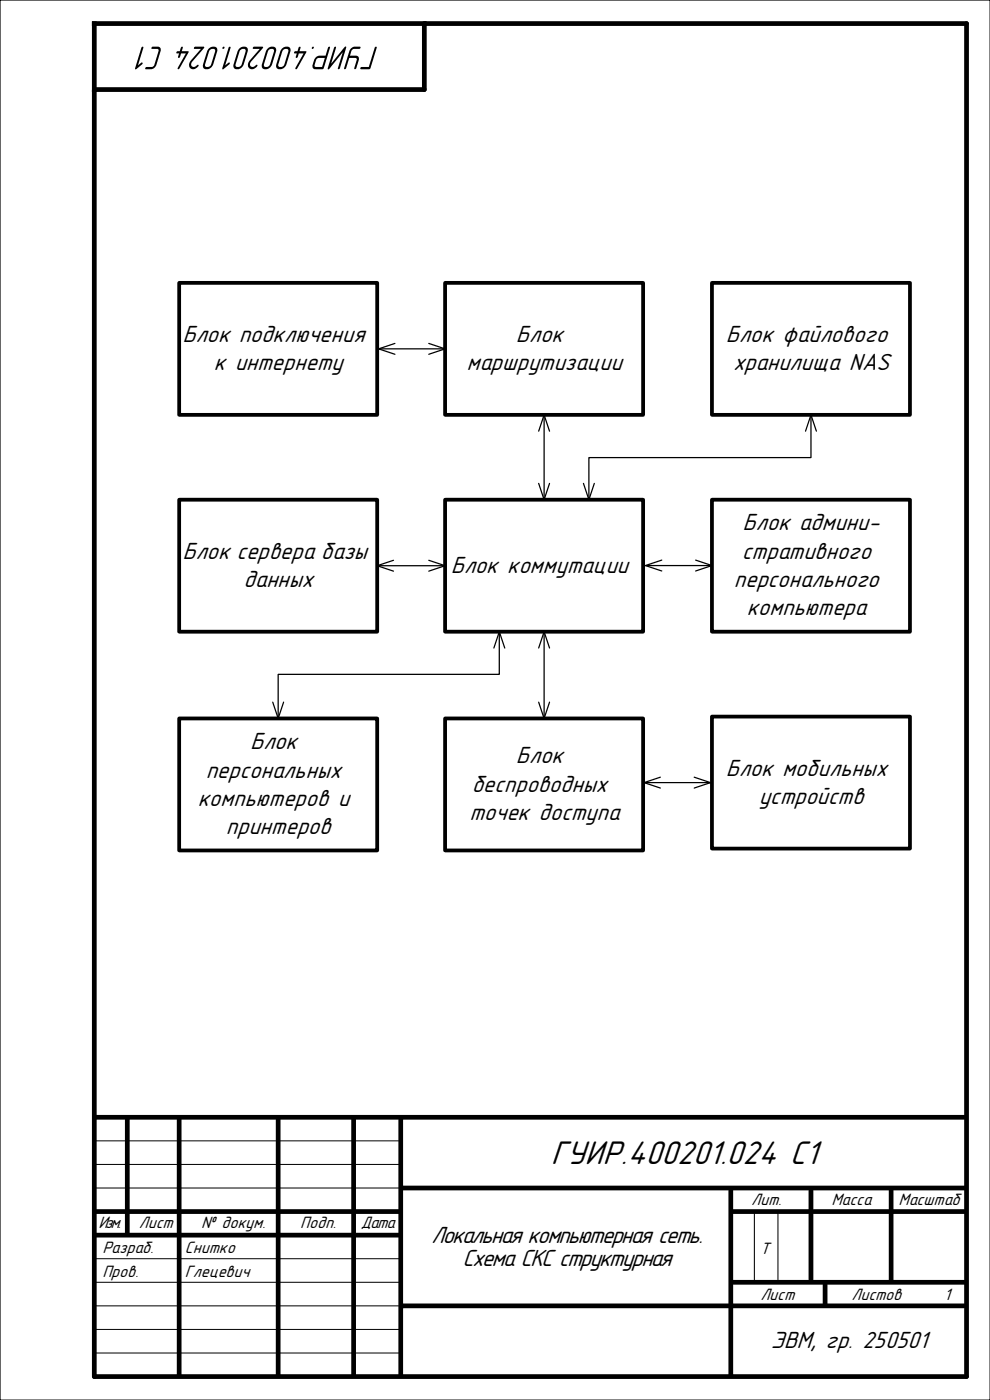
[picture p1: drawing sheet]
<svg xmlns="http://www.w3.org/2000/svg" width="210mm" height="297mm" viewBox="0 0 210 297" stroke-linecap="round" stroke-linejoin="round" font-family="sans-serif">
<path d="M0 0h210v297h-210z" fill="none" stroke="#000" stroke-width=".25"/>
<path d="M20 5h185v287h-185zM90 5v14h-70" fill="none" stroke="#000" stroke-width="1"/>
<g fill="none" stroke="#000" stroke-width="1" stroke-linecap="butt">
<path d="M20 237h185M27 237v25M38 237v55M59 237v55M75 237v55M85 237v55M20 257h65M85 252h120M155 252v40M155 257h50M172 252v20M189 252v20"/>
<path d="M20 262h65M85 277h120M155 272h50M175 272v5"/>
</g>
<path d="M20 242h65M20 247h65M20 252h65M160 257v15M165 257v15M20 267h65M20 272h65M20 277h65M20 282h65M20 287h65" fill="none" stroke="#000" stroke-width=".21"/>
<g fill="#000">
<path d="M47.1 10.2a.25 .25 0 0 0 .5 0 .25 .25 0 0 0-.5 0zM44.2 10.4l-1.1 3.2a.85 .85 0 0 0 .3 1.1 .85 .85 0 0 0 1.1-.2l.6-.6 .9-2.9a.81 .81 0 0 0-.2-1 .81 .81 0 0 0-.9-.1zM44.6 10.5a.57 .57 0 0 1 .7-.1 .57 .57 0 0 1 .3 .6l-.8 2.6a.72 .72 0 0 1-.6 .6 .72 .72 0 0 1-.7-.3l.8-2.9zM41.2 10v.4h1.4l-2.1 2.4a1.02 1.02 0 0 0-.2 1.6 1.02 1.02 0 0 0 1.6-.1l.2-.3-.1-.3a.99 .99 0 0 1-1.4 .3l-.1-.4 .3-.5 2.5-3-.2-.2zM38.5 10l-.4 .9h-.4a.25 .25 0 0 0-.3 .1 .25 .25 0 0 0 .1 .3h.5l-.2 .8a.22 .22 0 0 0 .2 .2 .22 .22 0 0 0 .2-.2l.2-.8h1l-1.7 3.1a.21 .21 0 0 0 .1 .3 .21 .21 0 0 0 .3-.2l1.9-3.4-.2-.2h-1.2l.2-.9zM32.2 10v.4h1.3l.1 .5-.9 3-.5 .3h-1.1a.26 .26 0 0 0-.3 .2 .26 .26 0 0 0 .1 .3 1.96 1.96 0 0 0 1.8-.3l.5-.7 .9-3.3-.4-.5zM30.1 10l-1.5 4.6h.4l1.1-.9a.2 .2 0 0 0 .2-.3 .21 .21 0 0 0-.4-.1l-.6 .6 1.1-3.8-.1-.2z"/>
<path d="M63.4 10l-.3 .9h-.4a.25 .25 0 0 0-.3 .1 .25 .25 0 0 0 .1 .3h.4l-.2 .8a.22 .22 0 0 0 .2 .2 .22 .22 0 0 0 .3-.2l.2-.8h1l-1.7 3.1a.21 .21 0 0 0 .1 .3 .21 .21 0 0 0 .2-.2l2-3.4-.2-.2h-1.3l.3-.9zM59.7 10.4l-1.1 3.2a.85 .85 0 0 0 .3 1.1 .85 .85 0 0 0 1.1-.2l.6-.6 1-2.9a.81 .81 0 0 0-.2-1 .81 .81 0 0 0-1-.1zM60.1 10.5a.57 .57 0 0 1 .7-.1 .57 .57 0 0 1 .3 .6l-.8 2.6a.72 .72 0 0 1-.6 .6 .72 .72 0 0 1-.7-.3l.9-2.9zM56.7 10.4l-1.1 3.2a.85 .85 0 0 0 .3 1.1 .85 .85 0 0 0 1.1-.2l.6-.6 .9-2.9a.81 .81 0 0 0-.2-1 .81 .81 0 0 0-.9-.1zM57.1 10.5a.57 .57 0 0 1 .6-.1 .57 .57 0 0 1 .4 .6l-.8 2.6a.72 .72 0 0 1-.6 .6 .72 .72 0 0 1-.7-.3l.8-2.9zM53.7 10v.4h1.4l-2.2 2.4a1.02 1.02 0 0 0-.1 1.6 1.02 1.02 0 0 0 1.6-.1l.2-.3-.1-.3a.99 .99 0 0 1-1.4 .3l-.1-.4 .2-.5 2.6-3-.2-.2zM50.6 10.4l-1.1 3.2a.85 .85 0 0 0 .4 1.1 .85 .85 0 0 0 1-.2l.7-.6 .9-2.9a.81 .81 0 0 0-.2-1 .81 .81 0 0 0-.9-.1zM51.1 10.5a.57 .57 0 0 1 .6-.1 .57 .57 0 0 1 .4 .6l-.8 2.6a.72 .72 0 0 1-.6 .6 .72 .72 0 0 1-.8-.3l.9-2.9zM48.6 10l-1.5 4.6h.4l1.1-.9a.2 .2 0 0 0 .2-.3 .21 .21 0 0 0-.4-.1l-.6 .6 1.1-3.8-.1-.2z"/>
<path d="M79.6 10l-1.4 4.2h-1.5a.26 .26 0 0 0-.3 .2 .26 .26 0 0 0 .2 .3l1.9-.1 1.4-4.5-.1-.2zM74.3 10.4l-1.3 4 .1 .3 .3-.3 .7-2.1h1.3l.2 .1-.5 2.1 .2 .2 .2-.2 .6-1.7-.1-.7-.3-.3h-1.5l.5-1.3 .4-.1h1.1a.25 .25 0 0 0 .2-.2 .25 .25 0 0 0-.1-.3 1.96 1.96 0 0 0-1.8 .3zM71 10l-1.5 4.4 .1 .3 .3-.1 2.8-3.5-1 3.4 .1 .2 .3-.2 1.3-4.5-.1-.1-.3 .1-2.8 3.5 1.1-3.4-.1-.2zM67.3 12.4l.3-.1h1.3l-.6 1.9h-1.3l-.2-.1 .2-1.3zM66.9 12.3l-.3 .5a1.74 1.74 0 0 0-.2 1.6l.5 .3 1.7-.1 1.4-4.5a.22 .22 0 0 0-.2-.2 .22 .22 0 0 0-.2 .2l-.6 1.7h-1.5zM66.1 10.2a.25 .25 0 0 0 .5 0 .25 .25 0 0 0-.5 0z"/>
</g>
<path d="M94.4 106h42v28h-42z" fill-rule="evenodd" fill="#fff"/>
<path d="M94.4 106h42v28h-42z" fill="none" stroke="#000" stroke-width=".8"/>
<path d="M38 106h42v28h-42z" fill-rule="evenodd" fill="#fff"/>
<path d="M38 106h42v28h-42z" fill="none" stroke="#000" stroke-width=".8"/>
<path d="M83.5 118.8l-3.5 1.2 3.5 1.2M90.9 118.8l3.5 1.2-3.5 1.2M80 120h14.4" fill="none" stroke="#000" stroke-width=".26"/>
<path d="M151 106h42v28h-42z" fill-rule="evenodd" fill="#fff"/>
<path d="M151 106h42v28h-42z" fill="none" stroke="#000" stroke-width=".8"/>
<path d="M94.4 152.4h42v28h-42z" fill-rule="evenodd" fill="#fff"/>
<path d="M94.4 152.4h42v28h-42z" fill="none" stroke="#000" stroke-width=".8"/>
<path d="M136.9 120h14.1M140.4 118.8l-3.5 1.2 3.5 1.1M147.5 118.8l3.5 1.2-3.5 1.1M114.2 137.5l1.2-3.5 1.2 3.5M115.4 134v18.4M114.2 148.9l1.2 3.5 1.2-3.5" fill="none" stroke="#000" stroke-width=".26"/>
<path d="M94.4 60h42v28h-42z" fill-rule="evenodd" fill="#fff"/>
<path d="M94.4 60h42v28h-42z" fill="none" stroke="#000" stroke-width=".8"/>
<path d="M114.2 91.5l1.2-3.5 1.2 3.5M115.4 88v18M114.2 102.5l1.2 3.5 1.2-3.5" fill="none" stroke="#000" stroke-width=".26"/>
<path d="M38 152.4h42v28h-42z" fill-rule="evenodd" fill="#fff"/>
<path d="M38 152.4h42v28h-42z" fill="none" stroke="#000" stroke-width=".8"/>
<path d="M104.7 137.5l1.2-3.5 1.2 3.5M105.9 134v9h-46.9v9.4M57.8 148.9l1.2 3.5 1.2-3.5" fill="none" stroke="#000" stroke-width=".26"/>
<path d="M151 152h42v28h-42z" fill-rule="evenodd" fill="#fff"/>
<path d="M151 152h42v28h-42z" fill="none" stroke="#000" stroke-width=".8"/>
<path d="M151 60h42v28h-42z" fill-rule="evenodd" fill="#fff"/>
<path d="M151 60h42v28h-42z" fill="none" stroke="#000" stroke-width=".8"/>
<path d="M38 60h42v28h-42z" fill-rule="evenodd" fill="#fff"/>
<path d="M38 60h42v28h-42z" fill="none" stroke="#000" stroke-width=".8"/>
<path d="M80.3 74h14.1M83.8 72.8l-3.5 1.2 3.5 1.2M90.9 72.8l3.5 1.2-3.5 1.2M170.8 91.5l1.2-3.5 1.2 3.5M172 88v9.1h-47.1v8.9M123.7 102.5l1.2 3.5 1.2-3.5M136.6 166h14.1M140.1 164.9l-3.5 1.1 3.5 1.2M147.2 164.9l3.5 1.1-3.5 1.2" fill="none" stroke="#000" stroke-width=".26"/>
<text font-size="7.4" x="116.8" y="247">ГУИР.400201.024 С1</text>
<g font-size="5.3">
<text x="38.7" y="72.5">Блок подключения</text>
<text x="109.4" y="72.5">Блок</text>
<text x="153.9" y="72.5">Блок файлового</text>
<text x="45.3" y="78.5">к интернету</text>
<text x="98.9" y="78.5">маршрутизации</text>
<text x="155.5" y="78.5">хранилища NAS</text>
<text x="157.5" y="112.5">Блок админи-</text>
<text x="38.7" y="118.5">Блок сервера базы</text>
<text x="157.3" y="118.5">стративного</text>
<text x="51.7" y="124.5">данных</text>
<text x="95.6" y="121.5">Блок коммутации</text>
<text x="155.6" y="124.5">персонального</text>
<text x="158.4" y="130.5">компьютера</text>
<text x="53" y="158.9">Блок</text>
<text x="109.4" y="161.9">Блок</text>
<text x="43.6" y="164.9">персональных</text>
<text x="100.1" y="167.9">беспроводных</text>
<text x="153.9" y="164.5">Блок мобильных</text>
<text x="41.9" y="170.9">компьютеров и</text>
<text x="99.5" y="173.9">точек доступа</text>
<text x="160.9" y="170.5">устройств</text>
<text x="47.9" y="176.9">принтеров</text>
<text x="91.5" y="263.6">Локальная компьютерная сеть.</text>
<text x="98.1" y="268.6">Схема СКС структурная</text>
<text x="163.5" y="286">ЭВМ, гр. 250501</text>
</g>
<g font-size="3.7">
<text x="159.3" y="255.6">Лит.</text>
<text x="176.3" y="255.6">Масса</text>
<text x="190.6" y="255.6">Масштаб</text>
<text x="20.9" y="260.6">Изм.</text>
<text x="29.4" y="260.6">Лист</text>
<text x="42.7" y="260.6">№ докум.</text>
<text x="63.7" y="260.6">Подп.</text>
<text x="76.5" y="260.6">Дата</text>
<text x="21.7" y="265.9">Разраб.</text>
<text x="39.2" y="265.9">Снитко</text>
<text x="161.2" y="265.9">T</text>
<text x="21.7" y="270.9">Пров.</text>
<text x="39.2" y="270.9">Глецевич</text>
<text x="161.3" y="275.8">Лист</text>
<text x="180.6" y="275.8">Листов</text>
<text x="200.3" y="275.8">1</text>
</g>
</svg>
